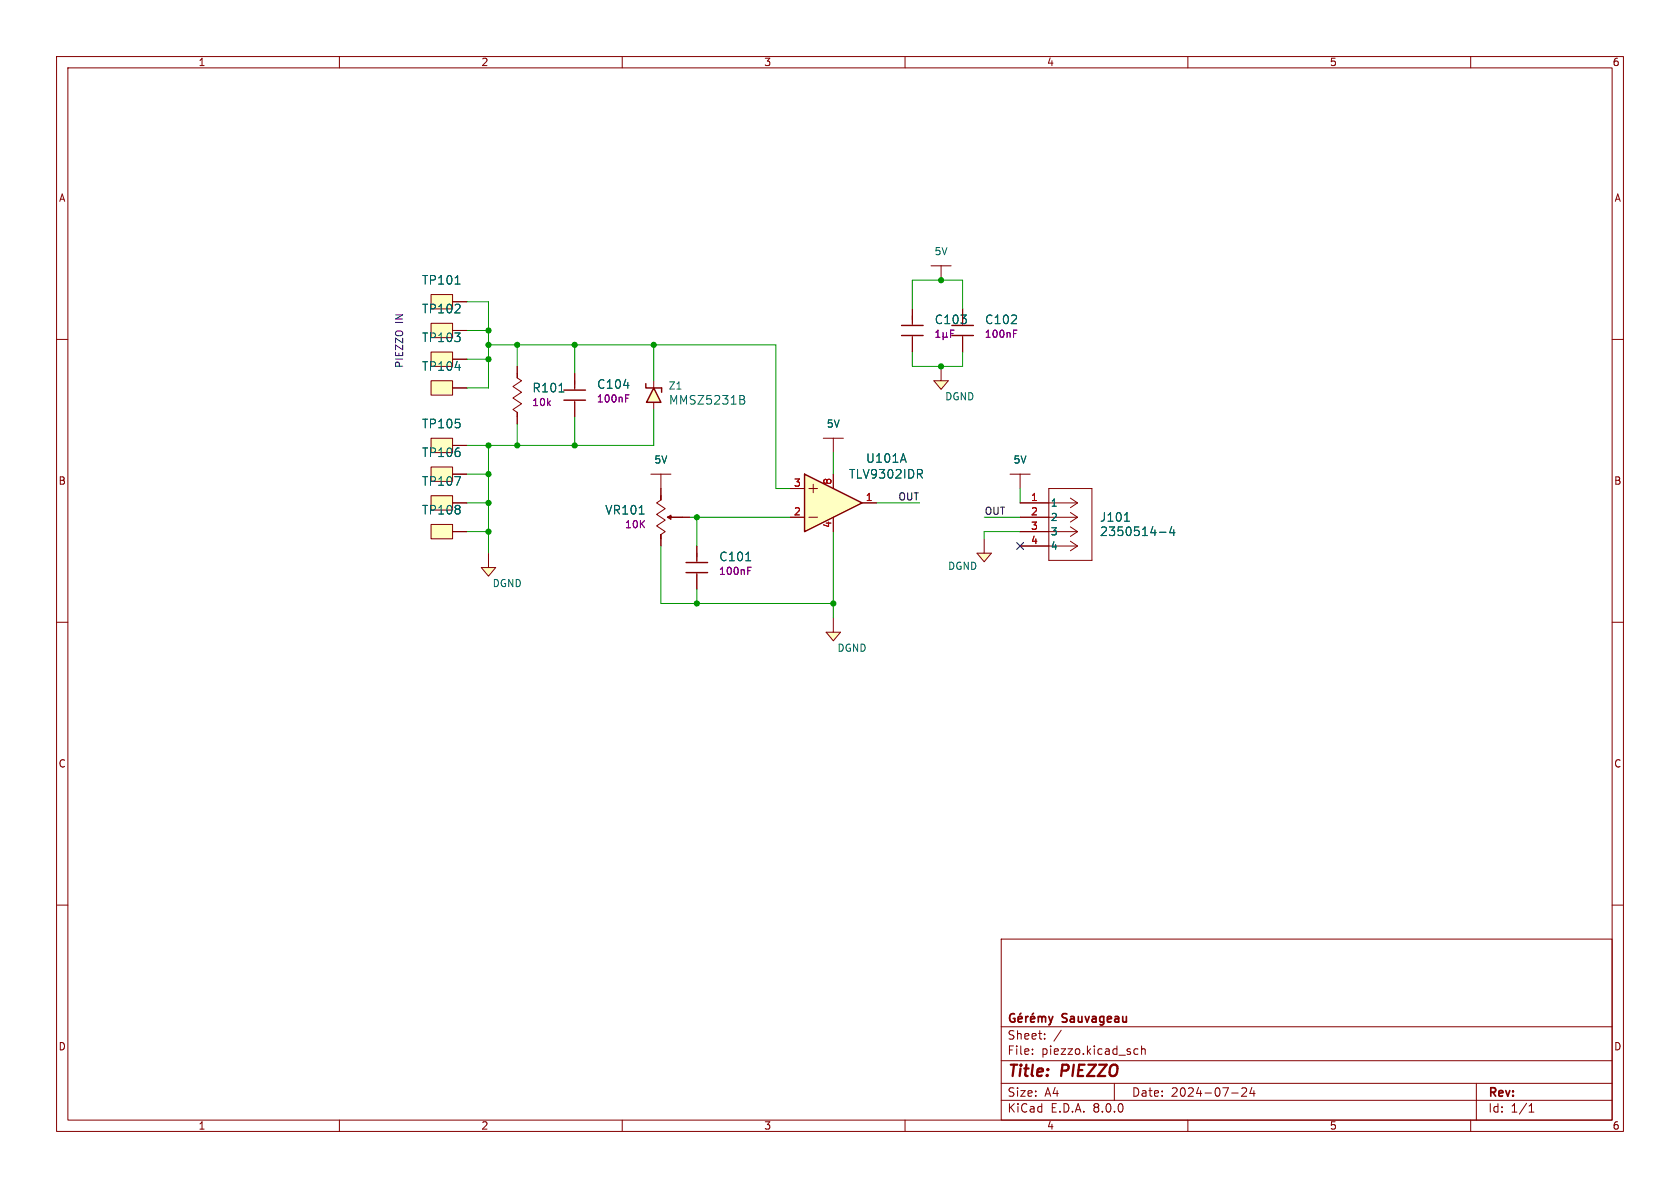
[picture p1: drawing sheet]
<svg xmlns="http://www.w3.org/2000/svg" width="297mm" height="210mm" viewBox="0 0 297 210" stroke-linecap="round" stroke-linejoin="round" font-family="sans-serif">
<g fill="none" stroke="#840000" stroke-width=".18">
<path d="M10 10h277v190h-277zM12 12h273v186h-273zM60 10v2M110 10v2M160 10v2M210 10v2M260 10v2M10 60h2M161.3 54.6v2.8M161.3 59.4v2.8M164.6 47h3.5M166.4 47v2.5"/>
<path d="M170.2 54.6v2.6M170.2 59.4v2.8M285 60h2M178.6 83.8h3.5M180.3 83.8v2.6M10 110h2M285 110h2M10 160h2M285 160h2M177 166h108v32h-108zM60 198v2M110 198v2"/>
<path d="M160 198v2M177 194.5h108M177 191.5h108M177 187.5h108M177 181.5h108M182.5 186.3v.1M182.5 185.5v.1M184.7 183.6v.1M184.7 182.8v.1M187.6 182.1l-1.3 2M197 191.5v3M200.5 186.3l.2 .1 .5-.1"/>
<path d="M201.2 185.5l-.5-.1-.2 .1M201.8 185.5l.2-.1 .4 .1 .1 .9M201.8 184.9v1.5M210 198v2M217.7 193.2h1.2M219.5 192.4l.6-.1 .2 .1 .1 .3-.9 1.1h.9M221.3 192.2l-.3 1.1h.9M221.7 192.8v1M260 198v2M261 191.5v6.5M270.3 196.6h.9M270.3 195.5l.4-.4v1.5"/>
</g>
<g fill="none" stroke="#840000" stroke-width=".3">
<path d="M179.3 179.3a.74 .74 0 0 0-.9 .5 .74 .74 0 0 0 .6 .9l.4-.2v-.5h-.3M180.5 179.1l-.2 .2M181.3 179.7v1M181.8 179.7l-.3 .1-.2 .2M182.7 179.1l-.2 .2M183.6 179.8l.4-.1 .2 .2M183.6 179.7v1M184.2 179.9l.2-.2 .4 .1v.9M184.2 179.9v.8M185.4 179.7l.4 1M186.1 179.7l-.3 1M180 180.2l.7-.2-.1-.2-.4-.1-.2 .2 .1 .7h.5"/>
<path d="M182.2 180.2l.7-.2-.1-.2-.4-.1-.2 .2 .1 .7h.5M185.8 180.7l-.2 .3-.2 .2"/>
</g>
<path d="M159.4 59.3h3.8M159.4 57.5h3.8M168.3 59.3h3.8M168.3 57.5h3.8" fill="none" stroke="#840000" stroke-width=".25"/>
<path d="M165.5 59.6h.7M165.5 58.7l.3-.3v1.2M166.7 59.5l.2 .1h.2l.2-.1M166.7 58.8v1.3M167.3 59.5l.2 .1M167.3 58.8v.7M168.1 59h.4M168.7 58.4h-.6v1.2M179.2 59h.4M179.2 58.4h.6" fill="none" stroke="#840084" stroke-width=".18"/>
<path d="M165.1 67.3h2.5l-1.2 1.5z" fill="#ffffc2"/>
<path d="M166.4 64.8v2.5h-1.3l1.3 1.5 1.2-1.5h-1.2" fill="none" stroke="#840000" stroke-width=".18"/>
<path d="M115.6 68.6l1.2 2.5h-2.5z" fill="#ffffc2"/>
<path d="M114.2 67.8v.8h2.8v.7M115.6 68.6l1.2 2.5h-2.5z" fill="none" stroke="#840000" stroke-width=".25"/>
<path d="M115.6 67.3v1.3M115.6 71.1v1.3M145.5 77.5h3.6M147.3 77.5v2.5" fill="none" stroke="#840000" stroke-width=".18"/>
<path d="M130.8 69.9h.5l.2 .2 .1 .2-.3 .3M130.8 70.6h.5M131.3 70.6a.41 .41 0 0 1 .4 .4 .41 .41 0 0 1-.3 .4h-.6" fill="none" stroke="#006464" stroke-width=".18"/>
<path d="M142.2 83.8l10.2 5.1-10.2 5.1z" fill="#ffffc2"/>
<path d="M139.7 91.4h2.5M139.7 86.4h2.5M143 91.4h1.5M143 86.4h1.5M143.8 85.6v1.5M147.3 83.8v2.6M147.3 91.4v2.6M152.4 88.9h2.5" fill="none" stroke="#840000" stroke-width=".18"/>
<path d="M142.2 83.8l10.2 5.1-10.2 5.1z" fill="none" stroke="#840000" stroke-width=".25"/>
<path d="M162.6 83.8l.5 .7M162.9 83.1l.2 .2-.2 .4" fill="none" stroke="#006464" stroke-width=".18"/>
<path d="M172.7 97.8h2.6l-1.3 1.5z" fill="#ffffc2"/>
<g fill="none" stroke="#840000" stroke-width=".18">
<path d="M115.1 83.8h3.5M116.8 83.8v2.6M123.2 96.5v2.8M174 95.3v2.5h-1.3l1.3 1.5 1.3-1.5h-1.3M180.3 96.5h10.2M180.3 94h10.2M180.3 91.4h10.2M180.3 88.9h10.2M185.4 86.4h7.6v12.7h-7.6zM189.2 95.7l1.3 .8M189.2 93.1l1.3 .9M189.2 90.6l1.3 .8"/>
<path d="M189.2 88.1l1.3 .8M190.5 96.5l-1.3 .9M190.5 94l-1.3 .8M190.5 91.4l-1.3 .9M190.5 88.9l-1.3 .8M123.2 101.3v2.8"/>
</g>
<path d="M131.9 99.1h.8M198.8 92.1h.9M205 94.1h1.1M207.1 93.1l-.3 1.1h.9M207.5 93.7v1" fill="none" stroke="#006464" stroke-width=".18"/>
<path d="M121.3 99.4h3.8M121.3 101.2h3.8" fill="none" stroke="#840000" stroke-width=".25"/>
<path d="M132.2 100.9h.4M132.2 100.3h.6" fill="none" stroke="#840084" stroke-width=".18"/>
<path d="M146 111.8h2.6l-1.3 1.5z" fill="#ffffc2"/>
<path d="M147.3 109.2v2.6h-1.3l1.3 1.5 1.3-1.5h-1.3" fill="none" stroke="#840000" stroke-width=".18"/>
<path d="M76.2 92.7h3.8v2.6h-3.8z" fill="#ffffc2"/>
<path d="M76.2 92.7h3.8v2.6h-3.8zM80 94h2.5" fill="none" stroke="#840000" stroke-width=".18"/>
<path d="M76.2 87.6h3.8v2.6h-3.8z" fill="#ffffc2"/>
<path d="M76.2 87.6h3.8v2.6h-3.8zM80 88.9h2.5" fill="none" stroke="#840000" stroke-width=".18"/>
<path d="M76.2 67.3h3.8v2.6h-3.8z" fill="#ffffc2"/>
<path d="M76.2 67.3h3.8v2.6h-3.8zM80 68.6h2.5" fill="none" stroke="#840000" stroke-width=".18"/>
<path d="M76.2 62.2h3.8v2.6h-3.8z" fill="#ffffc2"/>
<path d="M76.2 62.2h3.8v2.6h-3.8zM80 63.5h2.5" fill="none" stroke="#840000" stroke-width=".18"/>
<path d="M76.2 52.1h3.8v2.5h-3.8z" fill="#ffffc2"/>
<path d="M76.2 52.1h3.8v2.5h-3.8zM80 53.3h2.5" fill="none" stroke="#840000" stroke-width=".18"/>
<path d="M80.5 50.2h.8" fill="none" stroke="#006464" stroke-width=".18"/>
<path d="M76.2 57.2h3.8v2.5h-3.8z" fill="#ffffc2"/>
<path d="M76.2 57.2h3.8v2.5h-3.8zM80 58.4h2.5M116.8 87.6v.8zM116.8 88.4l-.7 .5 1.5 1-1.5 1 1.5 1-1.5 1.1 1.5 1-.8 .5M116.8 94.5v.8zM116.8 86.4v1.2M116.8 95.3v1.2M120.6 91.4h1.3" fill="none" stroke="#840000" stroke-width=".18"/>
<path d="M118 91.4l.6-.3v.7l-.6-.4h2.6z" fill="#840000" stroke="#840000" stroke-width=".18"/>
<path d="M113 90.9h.9" fill="none" stroke="#006464" stroke-width=".18"/>
<path d="M76.2 82.6h3.8v2.5h-3.8z" fill="#ffffc2"/>
<path d="M76.2 82.6h3.8v2.5h-3.8zM80 83.8h2.5" fill="none" stroke="#840000" stroke-width=".18"/>
<path d="M76.2 77.5h3.8v2.5h-3.8z" fill="#ffffc2"/>
<path d="M76.2 77.5h3.8v2.5h-3.8zM80 78.7h2.5M91.4 72.9v.8zM91.4 66.8l.8 .5-1.5 1 1.5 1-1.5 1.1 1.5 1-1.5 1 .7 .5M91.4 66v.8zM91.4 64.8v1.2M91.4 73.7v1.2" fill="none" stroke="#840000" stroke-width=".18"/>
<path d="M98.8 69.3h.9" fill="none" stroke="#006464" stroke-width=".18"/>
<path d="M85.1 100.3h2.5l-1.2 1.6z" fill="#ffffc2"/>
<g fill="none" stroke="#840000" stroke-width=".18">
<path d="M80 53.3h2.5M80 58.4h2.5M161.3 54.6v2.6M161.3 59.7v2.5M170.2 54.6v2.6M170.2 59.7v2.5M80 68.6h2.5M80 63.5h2.5M80 78.7h2.5M91.4 64.8v1.2M91.4 73.7v1.2M101.6 66v2.8"/>
<path d="M101.6 70.9v2.8M80 88.9h2.5M80 94h2.5M80 83.8h2.5M86.4 97.8v2.5h-1.3l1.3 1.6 1.2-1.6h-1.2M116.8 86.4v1.2M116.8 95.3v1.2M120.6 91.4h1.3M123.2 96.5v2.6M139.7 91.4h2.5M139.7 86.4h2.5M147.3 83.8v2.6"/>
<path d="M147.3 91.4v2.6M152.4 88.9h2.5M180.3 88.9h5.1M180.3 91.4h5.1M180.3 94h5.1M180.3 96.5h5.1M123.2 101.6v2.5"/>
</g>
<path d="M99.7 70.7h3.8M99.7 69h3.8" fill="none" stroke="#840000" stroke-width=".25"/>
<g fill="none" stroke="#840084" stroke-width=".18">
<path d="M165.5 59.6h.7M165.5 58.7l.3-.3v1.2M166.7 59.5l.2 .1h.2l.2-.1M166.7 58.8v1.3M167.3 59.5l.2 .1M167.3 58.8v.7M168.1 59h.4M168.7 58.4h-.6v1.2M179.2 59h.4M179.2 58.4h.6M110.6 70.4h.4M110.6 69.8h.6"/>
<path d="M132.2 100.9h.4M132.2 100.3h.6"/>
</g>
<g fill="none" stroke="#009600" stroke-width=".18">
<path d="M82.5 53.3h3.9v15.3h-3.9M82.5 58.4h3.9M161.3 54.6v-5.1h8.9v5.1M82.5 63.5h3.9M86.4 61h50.8v25.4h2.5M86.4 78.7v19.1M91.4 61v3.8M91.4 74.9v3.8M101.6 61v5M101.6 73.7v5M115.6 72.4v6.3h-33.1M115.6 61v6.3"/>
<path d="M161.3 62.2v2.6h8.9v-2.6M82.5 88.9h3.9M82.5 94h3.9M82.5 83.8h3.9M116.8 96.5v10.2h30.5M121.9 91.4h17.8M123.2 91.4v5.1M147.3 80v3.8M147.3 94v15.2M154.9 88.9h7.7M174 91.4h6.3M180.3 94h-6.3v1.3"/>
<path d="M180.3 86.4v2.5M123.2 104.1v2.6"/>
</g>
<path d="M179.7 95.9l1.2 1.2M180.9 95.9l-1.2 1.2" fill="none" stroke="#000084" stroke-width=".18"/>
<path d="M80.5 50.2h.8M98.8 69.3h.9M113 90.9h.9M131.9 99.1h.8M162.6 83.8l.5 .7M162.9 83.1l.2 .2-.2 .4M198.8 92.1h.9M205 94.1h1.1M207.1 93.1l-.3 1.1h.9M207.5 93.7v1" fill="none" stroke="#006464" stroke-width=".18"/>
<g fill="#009600" stroke="#009600" stroke-width=".18">
<circle cx="166.4" cy="64.8" r=".46"/>
<circle cx="166.4" cy="49.5" r=".46"/>
<circle cx="123.2" cy="106.7" r=".46"/>
<circle cx="147.3" cy="106.7" r=".46"/>
<circle cx="123.2" cy="91.4" r=".46"/>
<circle cx="86.4" cy="83.8" r=".46"/>
<circle cx="86.4" cy="94" r=".46"/>
<circle cx="86.4" cy="88.9" r=".46"/>
<circle cx="86.4" cy="63.5" r=".46"/>
<circle cx="86.4" cy="78.7" r=".46"/>
<circle cx="86.4" cy="58.4" r=".46"/>
<circle cx="86.4" cy="61" r=".46"/>
<circle cx="101.6" cy="61" r=".46"/>
<circle cx="91.4" cy="61" r=".46"/>
<circle cx="91.4" cy="78.7" r=".46"/>
<circle cx="101.6" cy="78.7" r=".46"/>
<circle cx="115.6" cy="61" r=".46"/>
</g>
<g font-size="2.8" fill="#840000">
<text x="178" y="190.9">Title:</text>
<text x="187.7" y="190.9">PIEZZO</text>
</g>
<g font-size="2.1" fill="#006464">
<text x="74.5" y="50.5">TP101</text>
<text x="74.5" y="55.6">TP102</text>
<text x="165.2" y="57.5">C103</text>
<text x="174" y="57.5">C102</text>
<text x="74.5" y="65.8">TP104</text>
<text x="74.5" y="60.7">TP103</text>
<text x="94" y="69.6">R101</text>
<text x="105.5" y="68.9">C104</text>
<text x="118.2" y="71.7">MMSZ5231B</text>
<text x="74.5" y="75.9">TP105</text>
<text x="74.5" y="81">TP106</text>
<text x="153" y="82">U101A</text>
<text x="74.5" y="86.1">TP107</text>
<text x="150" y="84.8">TLV9302IDR</text>
<text x="74.5" y="91.2">TP108</text>
<text x="106.9" y="91.2">VR101</text>
<text x="194.4" y="92.4">J101</text>
<text x="194.4" y="95">2350514-4</text>
<text x="127.1" y="99.4">C101</text>
</g>
<g font-size="2.1" fill="#840000">
<text x="178" y="184">Sheet:</text>
<text x="187.9" y="181.2">Sauvageau</text>
<text x="178" y="186.7">File:</text>
<text x="184.1" y="186.7">piezzo.kicad_sch</text>
<text x="178" y="196.9">KiCad</text>
<text x="178" y="194.1">Size:</text>
<text x="184.7" y="194.1">A4</text>
<text x="185.7" y="196.9">E.D.A.</text>
<text x="193.3" y="196.9">8.0.0</text>
<text x="200" y="194.1">Date:</text>
<text x="207" y="194.1">2024-07-24</text>
<text x="263" y="194.3">Rev:</text>
<text x="263" y="196.9">Id:</text>
<text x="267.1" y="196.9">1/1</text>
</g>
<g font-size="1.8" fill="#840000">
<text x="35" y="11.9">1</text>
<text x="85" y="11.9">2</text>
<text x="135" y="11.9">3</text>
<text x="185" y="11.9">4</text>
<text x="235" y="11.9">5</text>
<text x="285" y="11.9">6</text>
<text x="10.3" y="35.9">A</text>
<text x="285.3" y="35.9">A</text>
<text x="10.3" y="85.9">B</text>
<text x="285.3" y="85.9">B</text>
<text x="10.3" y="135.9">C</text>
<text x="285.3" y="135.9">C</text>
<text x="10.3" y="185.9">D</text>
<text x="285.3" y="185.9">D</text>
<text x="35" y="199.9">1</text>
<text x="85" y="199.9">2</text>
<text x="135" y="199.9">3</text>
<text x="185" y="199.9">4</text>
<text x="235" y="199.9">5</text>
<text x="285" y="199.9">6</text>
</g>
<g font-size="1.8" fill="#006464">
<text x="165.1" y="45.3">5V</text>
<text x="118.1" y="69.1">Z1</text>
<text x="167" y="71">DGND</text>
<text x="146.1" y="75.8">5V</text>
<text x="115.6" y="82.1">5V</text>
<text x="179.1" y="82.1">5V</text>
<text x="185.7" y="89.8">1</text>
<text x="185.7" y="92.3">2</text>
<text x="185.7" y="94.8">3</text>
<text x="167.5" y="100.9">DGND</text>
<text x="185.7" y="97.4">4</text>
<text x="87" y="104">DGND</text>
<text x="148" y="115.4">DGND</text>
</g>
<g font-size="1.8" fill="#0000c2">
<text x="71.5" y="57.2" transform="rotate(-90 71.5 57.2)">IN</text>
<text x="71.5" y="65.1" transform="rotate(-90 71.5 65.1)">PIEZZO</text>
</g>
<g font-size="1.8" fill="#840084">
<text x="174" y="59.9">100nF</text>
<text x="94" y="72">10k</text>
<text x="105.4" y="71.3">100nF</text>
<text x="110.4" y="93.6">10K</text>
<text x="127" y="101.8">100nF</text>
</g>
<g font-size="1.8" fill="#a90000">
<text x="140.3" y="86.1">3</text>
<text x="147.1" y="85.8" transform="rotate(-90 147.1 85.8)">8</text>
<text x="153" y="88.6">1</text>
<text x="182.2" y="88.6">1</text>
<text x="140.3" y="91.2">2</text>
<text x="147.1" y="93.4" transform="rotate(-90 147.1 93.4)">4</text>
<text x="182.2" y="91.2">2</text>
<text x="182.2" y="93.7">3</text>
<text x="182.2" y="96.3">4</text>
</g>
<g font-size="1.8" fill="#0f0f0f">
<text x="158.7" y="88.6">OUT</text>
<text x="174" y="91.1">OUT</text>
</g>
</svg>
